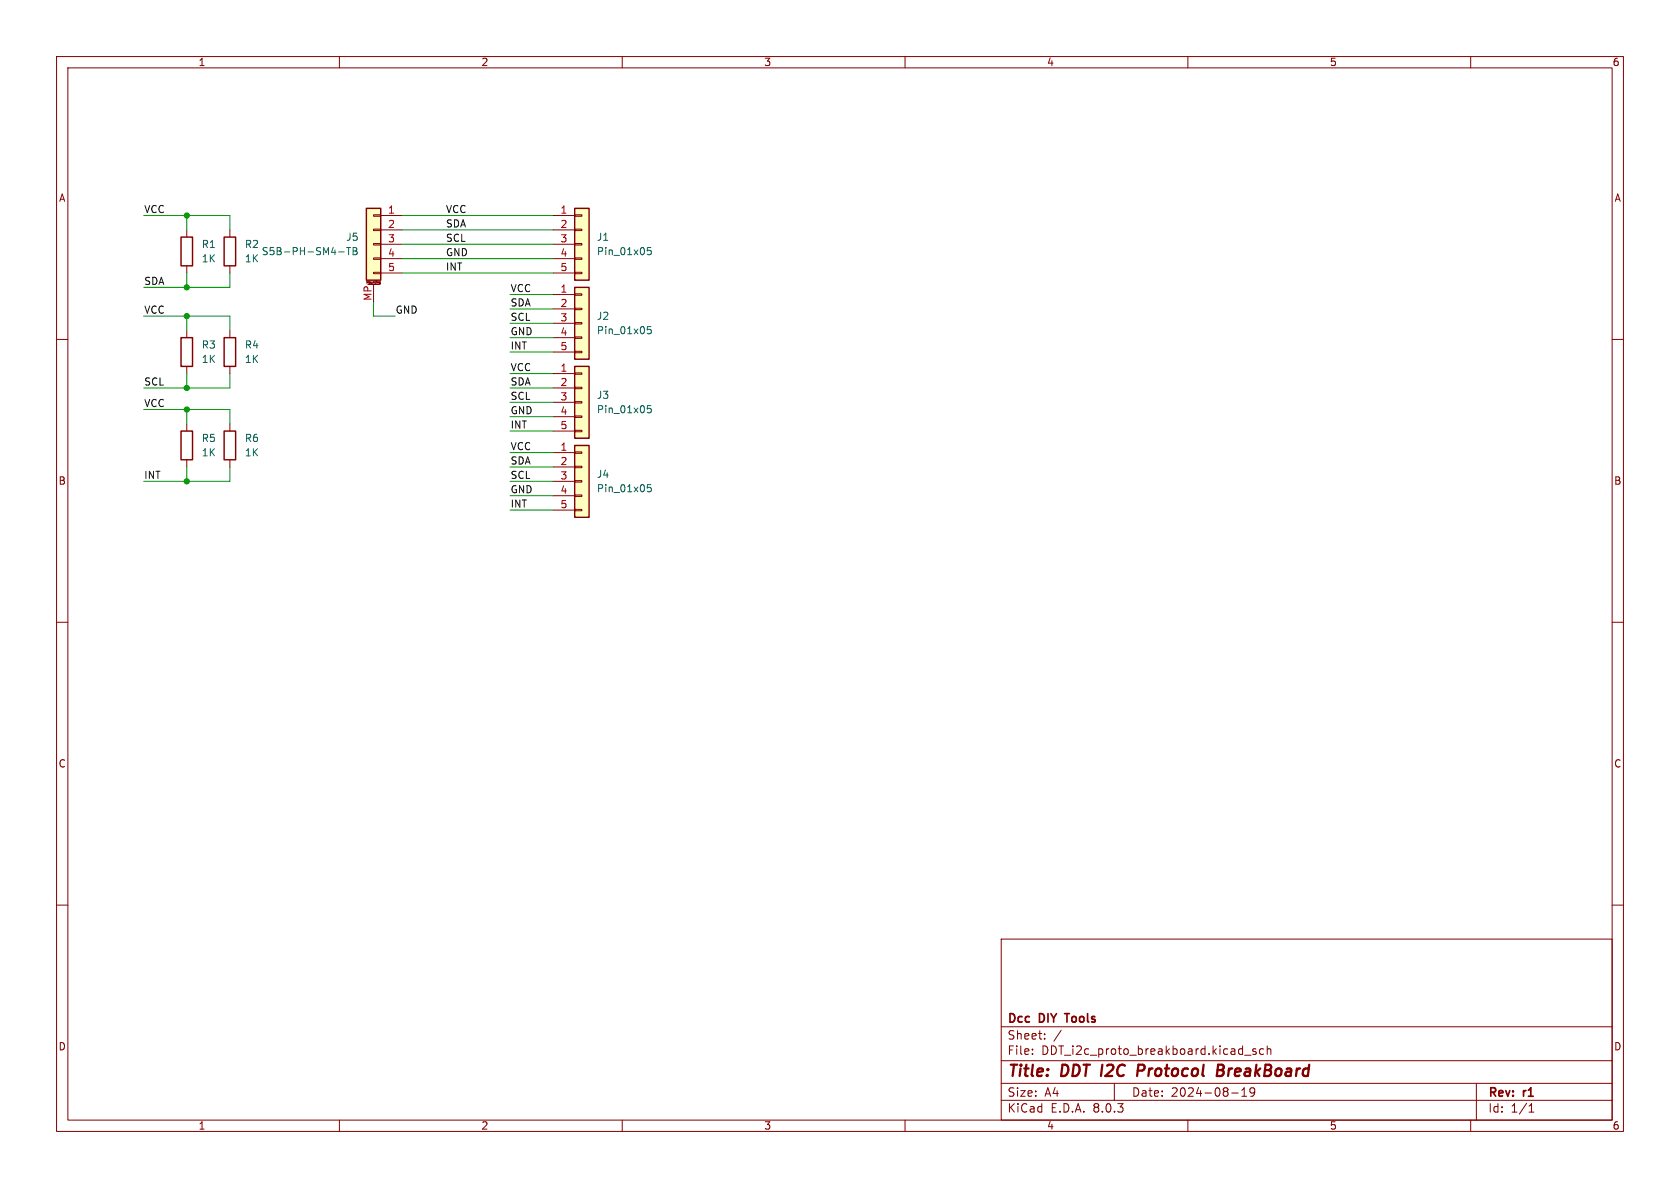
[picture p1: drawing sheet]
<svg xmlns="http://www.w3.org/2000/svg" width="297mm" height="210mm" viewBox="0 0 297 210" stroke-linecap="round" stroke-linejoin="round" font-family="sans-serif">
<g fill="none" stroke="#840000" stroke-width=".18">
<path d="M10 10h277v190h-277zM12 12h273v186h-273zM60 10v2M110 10v2M160 10v2M210 10v2M260 10v2M10 60h2M285 60h2M10 110h2M285 110h2M10 160h2"/>
<path d="M285 160h2M177 166h108v32h-108zM60 198v2M110 198v2M160 198v2M177 194.5h108M177 191.5h108M177 187.5h108M177 181.5h108M182.5 186.3v.1M182.5 185.5v.1M184.7 183.6v.1"/>
<path d="M184.7 182.8v.1M187.6 182.1l-1.3 2M197 191.5v3M210 198v2M217.7 193.2h1.2M219.5 193.8h.9M219.5 192.7l.5-.4v1.5M220 186.5h1.2M221.8 192.9l-.3 .3h-.3l-.2-.3 .1-.5 .4-.1 .2 .1a.99 .99 0 0 1-.3 1.4h-.3M222 185.5l-.3-.1-.2 .2v.2l.5 .2v.3h-.5M223.4 185.5l-.4-.1-.3 .3v.4l.1 .2h.6M224 185.5l.2-.1 .4 .1 .1 .9"/>
<path d="M224 184.9v1.5M260 198v2M261 191.5v6.5M270.3 196.6h.9M270.3 195.5l.4-.4v1.5"/>
</g>
<path d="M202 188.2h-.7l-.3 2M202.1 189.2l-1 .1M215.2 189.2h.7M215.4 188.2h.6a.49 .49 0 0 1 .4 .5 .49 .49 0 0 1-.5 .5l.3 .1a.58 .58 0 0 1-.3 .9h-.8z" fill="none" stroke="#840000" stroke-width=".4"/>
<path d="M188.2 179.2h.9" fill="none" stroke="#840000" stroke-width=".3"/>
<path d="M101.6 50.8h2.5v12.7h-2.5z" fill="#ffffc2"/>
<path d="M97.8 52.1h3.8M97.8 54.6h3.8M97.8 57.2h3.8M97.8 59.7h3.8M101.6 59.6h1.3v.2h-1.3zM101.6 57h1.3v.3h-1.3zM101.6 54.5h1.3v.2h-1.3zM101.6 51.9h1.3v.3h-1.3zM97.8 62.2h3.8M101.6 62.1h1.3v.3h-1.3z" fill="none" stroke="#840000" stroke-width=".18"/>
<path d="M101.6 50.8h2.5v12.7h-2.5z" fill="none" stroke="#840000" stroke-width=".25"/>
<path d="M115.1 57.7h-.6l-.1 .6 .2-.1 .4 .1 .1 .2v.4l-.2 .1-.5-.1" fill="none" stroke="#006464" stroke-width=".18"/>
<path d="M101.6 36.8h2.5v12.7h-2.5z" fill="#ffffc2"/>
<path d="M97.8 38.1h3.8M101.6 38h1.3v.2h-1.3zM97.8 40.6h3.8M97.8 43.2h3.8M97.8 45.7h3.8M97.8 48.3h3.8M101.6 48.1h1.3v.3h-1.3zM101.6 45.6h1.3v.2h-1.3zM101.6 43.1h1.3v.2h-1.3zM101.6 40.5h1.3v.3h-1.3zM33 74.9v1.3M33 81.3v1.3" fill="none" stroke="#840000" stroke-width=".18"/>
<path d="M101.6 36.8h2.5v12.7h-2.5zM32 76.2h2v5.1h-2z" fill="none" stroke="#840000" stroke-width=".25"/>
<path d="M115.1 43.8h-.6l-.1 .6 .2-.2 .4 .1 .1 .2v.4l-.2 .1-.5-.1" fill="none" stroke="#006464" stroke-width=".18"/>
<path d="M101.6 78.7h2.5v12.7h-2.5z" fill="#ffffc2"/>
<g fill="none" stroke="#840000" stroke-width=".18">
<path d="M33 40.6v1.3M33 47v1.3M40.6 40.6v1.3M40.6 47v1.3M40.6 58.4v1.3M40.6 64.8v1.2M40.6 74.9v1.3M101.6 79.9h1.3v.2h-1.3zM40.6 81.3v1.3M97.8 80h3.8M97.8 82.6h3.8M97.8 85.1h3.8"/>
<path d="M97.8 87.6h3.8M97.8 90.2h3.8M101.6 90h1.3v.3h-1.3zM101.6 87.5h1.3v.3h-1.3zM101.6 85h1.3v.2h-1.3zM101.6 82.4h1.3v.3h-1.3z"/>
</g>
<path d="M32 41.9h2v5.1h-2zM39.6 59.7h2.1v5.1h-2.1zM39.6 41.9h2.1v5.1h-2.1zM39.6 76.2h2.1v5.1h-2.1zM101.6 78.7h2.5v12.7h-2.5z" fill="none" stroke="#840000" stroke-width=".25"/>
<path d="M115.1 85.7h-.6l-.1 .6 .2-.1h.4l.1 .2v.4l-.2 .1-.5-.1" fill="none" stroke="#006464" stroke-width=".18"/>
<path d="M64.8 36.8h2.5v12.7h-2.5z" fill="#ffffc2"/>
<g fill="none" stroke="#840000" stroke-width=".18">
<path d="M66 38h1.3v.2h-1.3zM67.3 38.1h3.8M33 58.4v1.3M65 50.3h2.1M66 48.1h1.3v.3h-1.3zM66 45.6h1.3v.2h-1.3zM66 43.1h1.3v.2h-1.3zM66 40.5h1.3v.3h-1.3zM66 50.3v3M67.1 50l.1 .1M67.2 49.8v.3l-.1 .1M67.2 49.8l-.1 .1"/>
<path d="M67.3 40.6h3.8M67.3 43.2h3.8M67.3 45.7h3.8M67.3 48.3h3.8M33 64.8v1.2"/>
</g>
<path d="M64.8 36.8h2.5v12.7h-2.5zM32 59.7h2v5.1h-2z" fill="none" stroke="#840000" stroke-width=".25"/>
<path d="M59.9 44.5h.9M61.3 43.8h.7M61.6 43.8v1.2M62.4 43.8h.4l.3 .2-.3 .4 .3 .1v.3l-.2 .2h-.5zM62.4 44.4h.4" fill="none" stroke="#006464" stroke-width=".18"/>
<path d="M101.6 64.8h2.5v12.7h-2.5z" fill="#ffffc2"/>
<path d="M97.8 66h3.8M97.8 68.6h3.8M97.8 71.1h3.8M97.8 73.7h3.8M97.8 76.2h3.8M101.6 76.1h1.3v.2h-1.3zM101.6 73.5h1.3v.3h-1.3zM101.6 71h1.3v.2h-1.3zM101.6 68.5h1.3v.2h-1.3zM101.6 65.9h1.3v.3h-1.3z" fill="none" stroke="#840000" stroke-width=".18"/>
<path d="M101.6 64.8h2.5v12.7h-2.5z" fill="none" stroke="#840000" stroke-width=".25"/>
<path d="M115.1 71.7h-.6l-.1 .6 .2-.1h.4l.1 .2v.4l-.2 .2-.5-.2" fill="none" stroke="#006464" stroke-width=".18"/>
<g fill="none" stroke="#009600" stroke-width=".18">
<path d="M25.4 38.1h15.2v2.5M33 38.1v2.5M71.1 38.1h26.7M25.4 55.9h15.2v2.5M33 48.3v2.5M33 55.9v2.5M40.6 48.3v2.5h-15.2M66 53.3v2.6h3.8M71.1 48.3h26.7M71.1 43.2h26.7M71.1 40.6h26.7M71.1 45.7h26.7"/>
<path d="M90.2 59.7h7.6M90.2 54.6h7.6M90.2 57.2h7.6M90.2 52.1h7.6M25.4 72.4h15.2v2.5M33 66v2.6M33 72.4v2.5M40.6 66v2.6h-15.2M90.2 68.6h7.6M90.2 73.7h7.6M90.2 71.1h7.6M90.2 66h7.6"/>
<path d="M90.2 76.2h7.6M90.2 62.2h7.6M33 82.6v2.5M40.6 82.6v2.5h-15.2M90.2 85.1h7.6M90.2 87.6h7.6M90.2 90.2h7.6M90.2 80h7.6M90.2 82.6h7.6"/>
</g>
<g fill="#009600" stroke="#009600" stroke-width=".18">
<circle cx="33" cy="68.6" r=".46"/>
<circle cx="33" cy="38.1" r=".46"/>
<circle cx="33" cy="50.8" r=".46"/>
<circle cx="33" cy="55.9" r=".46"/>
<circle cx="33" cy="85.1" r=".46"/>
<circle cx="33" cy="72.4" r=".46"/>
</g>
<g font-size="2.8" fill="#840000">
<text x="178" y="190.9">Title:</text>
<text x="187.7" y="190.9">DDT I2C</text>
<text x="202.7" y="190.9">Protocol</text>
<text x="217.6" y="190.9">BreakBoard</text>
</g>
<g font-size="2.1" fill="#840000">
<text x="178" y="184">Sheet:</text>
<text x="178" y="181.2">Dcc</text>
<text x="183.8" y="181.2">DIY</text>
<text x="189.1" y="181.2">Tools</text>
<text x="178" y="186.7">File:</text>
<text x="184.1" y="186.7">DDT_i2c_proto_breakboard.kicad_sch</text>
<text x="178" y="196.9">KiCad</text>
<text x="178" y="194.1">Size:</text>
<text x="184.7" y="194.1">A4</text>
<text x="185.7" y="196.9">E.D.A.</text>
<text x="193.3" y="196.9">8.0.3</text>
<text x="200" y="194.1">Date:</text>
<text x="207" y="194.1">2024-08-19</text>
<text x="263" y="194.3">Rev:</text>
<text x="263" y="196.9">Id:</text>
<text x="267.1" y="196.9">1/1</text>
<text x="269.4" y="194.3">r1</text>
</g>
<g font-size="1.8" fill="#840000">
<text x="35" y="11.9">1</text>
<text x="85" y="11.9">2</text>
<text x="135" y="11.9">3</text>
<text x="185" y="11.9">4</text>
<text x="235" y="11.9">5</text>
<text x="285" y="11.9">6</text>
<text x="10.3" y="35.9">A</text>
<text x="285.3" y="35.9">A</text>
<text x="10.3" y="85.9">B</text>
<text x="285.3" y="85.9">B</text>
<text x="10.3" y="135.9">C</text>
<text x="285.3" y="135.9">C</text>
<text x="10.3" y="185.9">D</text>
<text x="285.3" y="185.9">D</text>
<text x="35" y="199.9">1</text>
<text x="85" y="199.9">2</text>
<text x="135" y="199.9">3</text>
<text x="185" y="199.9">4</text>
<text x="235" y="199.9">5</text>
<text x="285" y="199.9">6</text>
</g>
<g font-size="1.8" fill="#0f0f0f">
<text x="25.4" y="37.8">VCC</text>
<text x="78.7" y="40.3">SDA</text>
<text x="78.7" y="37.8">VCC</text>
<text x="78.7" y="45.4">GND</text>
<text x="78.7" y="47.9">INT</text>
<text x="78.7" y="42.8">SCL</text>
<text x="25.4" y="50.5">SDA</text>
<text x="90.2" y="51.7">VCC</text>
<text x="25.4" y="55.5">VCC</text>
<text x="69.8" y="55.5">GND</text>
<text x="90.2" y="54.3">SDA</text>
<text x="90.2" y="59.3">GND</text>
<text x="90.2" y="56.8">SCL</text>
<text x="90.2" y="61.9">INT</text>
<text x="90.2" y="65.7">VCC</text>
<text x="25.4" y="68.2">SCL</text>
<text x="90.2" y="70.8">SCL</text>
<text x="90.2" y="68.2">SDA</text>
<text x="25.4" y="72">VCC</text>
<text x="90.2" y="75.9">INT</text>
<text x="90.2" y="73.3">GND</text>
<text x="90.2" y="82.2">SDA</text>
<text x="90.2" y="79.7">VCC</text>
<text x="25.4" y="84.7">INT</text>
<text x="90.2" y="89.8">INT</text>
<text x="90.2" y="87.3">GND</text>
<text x="90.2" y="84.7">SCL</text>
</g>
<g font-size="1.8" fill="#a90000">
<text x="68.5" y="37.8">1</text>
<text x="68.5" y="40.4">2</text>
<text x="99" y="37.8">1</text>
<text x="99" y="40.4">2</text>
<text x="68.5" y="42.9">3</text>
<text x="68.5" y="45.5">4</text>
<text x="99" y="42.9">3</text>
<text x="99" y="45.5">4</text>
<text x="65.8" y="53.3" transform="rotate(-90 65.8 53.3)">MP</text>
<text x="68.5" y="48">5</text>
<text x="99" y="51.8">1</text>
<text x="99" y="48">5</text>
<text x="99" y="54.4">2</text>
<text x="99" y="56.9">3</text>
<text x="99" y="59.4">4</text>
<text x="99" y="62">5</text>
<text x="99" y="65.8">1</text>
<text x="99" y="68.3">2</text>
<text x="99" y="70.9">3</text>
<text x="99" y="73.4">4</text>
<text x="99" y="75.9">5</text>
<text x="99" y="79.8">1</text>
<text x="99" y="82.3">2</text>
<text x="99" y="84.8">3</text>
<text x="99" y="87.4">4</text>
<text x="99" y="89.9">5</text>
</g>
<g font-size="1.8" fill="#006464">
<text x="35.6" y="44">R1</text>
<text x="35.6" y="46.6">1K</text>
<text x="43.2" y="44">R2</text>
<text x="43.2" y="46.6">1K</text>
<text x="46.2" y="45.3">S5B-PH-SM4-TB</text>
<text x="61.1" y="42.8">J5</text>
<text x="105.4" y="42.8">J1</text>
<text x="105.4" y="45.3">Pin_01x05</text>
<text x="105.4" y="56.7">J2</text>
<text x="105.4" y="59.3">Pin_01x05</text>
<text x="35.6" y="61.8">R3</text>
<text x="35.6" y="64.4">1K</text>
<text x="43.2" y="61.8">R4</text>
<text x="43.2" y="64.4">1K</text>
<text x="105.4" y="70.7">J3</text>
<text x="105.4" y="73.3">Pin_01x05</text>
<text x="35.6" y="78.3">R5</text>
<text x="35.6" y="80.9">1K</text>
<text x="43.2" y="78.3">R6</text>
<text x="43.2" y="80.9">1K</text>
<text x="105.4" y="84.7">J4</text>
<text x="105.4" y="87.2">Pin_01x05</text>
</g>
<text font-size=".5" fill="#840000" x="64.7" y="50.2">Mounting</text>
</svg>
